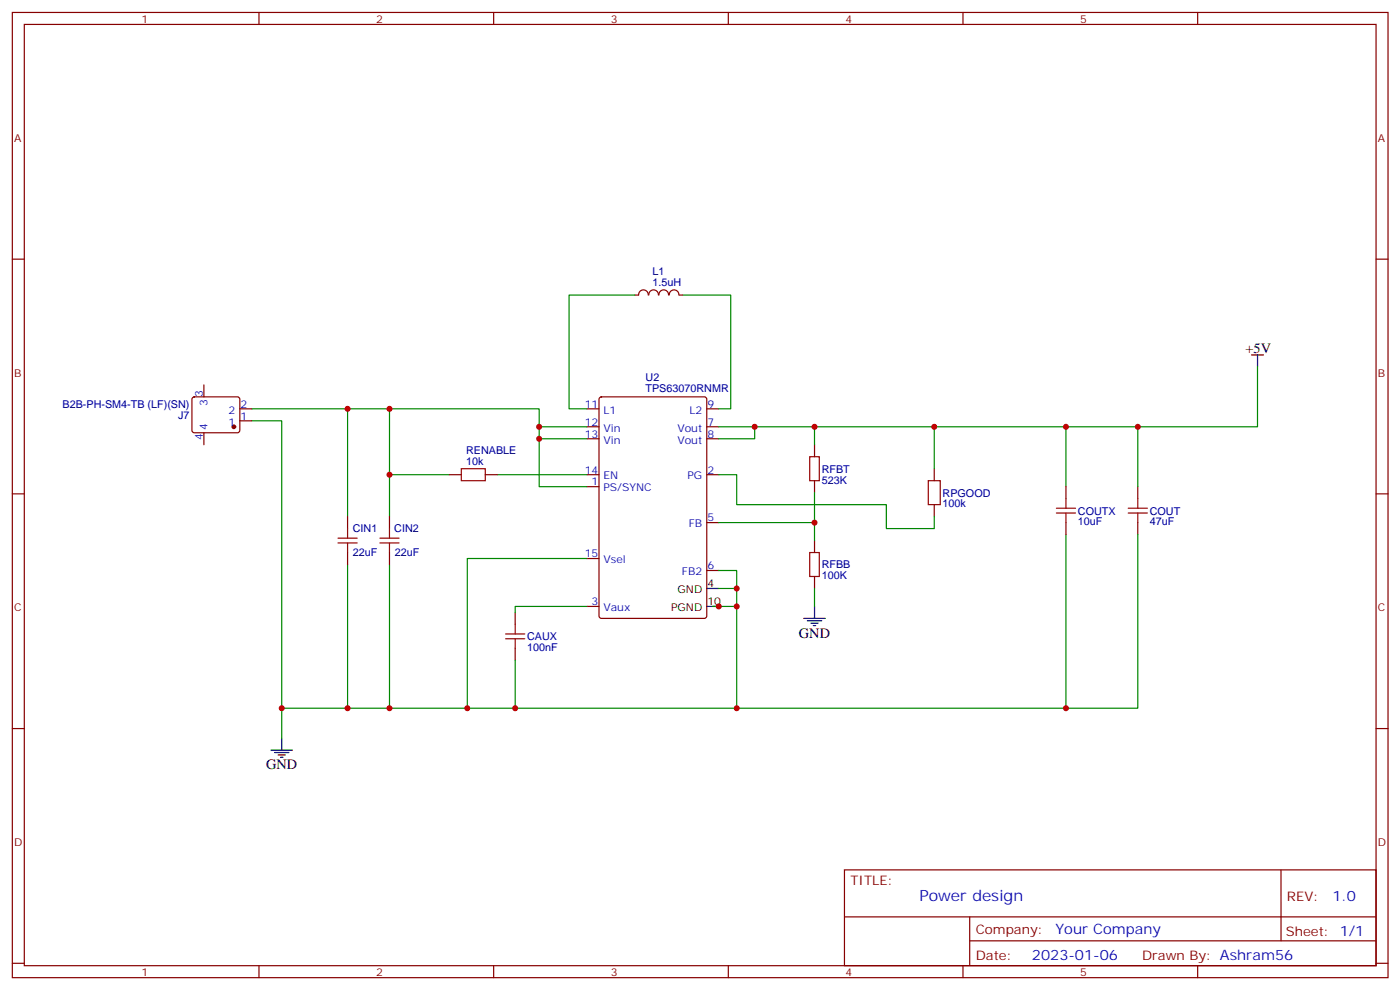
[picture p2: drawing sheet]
<svg xmlns="http://www.w3.org/2000/svg" width="413mm" height="292mm" viewBox="0 0 413 292" stroke-linecap="round" stroke-linejoin="round" font-family="sans-serif">
<g fill="none" stroke="#870000" stroke-width=".35">
<path d="M3.6 3.7h405.4v284.3h-405.4zM7.2 7.2h398.2v277.3h-398.2zM76.3 3.7v3.5M145.5 3.7v3.5M214.6 3.7v3.5M283.7 3.7v3.5M352.9 3.7v3.5M3.6 76.3h3.6M405.4 76.3h3.6M187.1 86.9h1M188.2 86.9a1.41 1.41 0 0 1 1.4-1.5 1.41 1.41 0 0 1 1.4 1.5M191.2 86.9a1.41 1.41 0 0 1 1.4-1.5 1.41 1.41 0 0 1 1.4 1.5"/>
<path d="M194.2 86.9a1.41 1.41 0 0 1 1.4-1.5 1.41 1.41 0 0 1 1.4 1.5M197.2 86.9a1.41 1.41 0 0 1 1.4-1.5 1.41 1.41 0 0 1 1.4 1.5M200.1 86.9h1.1M56.8 117.1l.5-.2h12.7l.5 .2 .2 .5-.1 9.5-.6 .4-13-.1-.4-.6v-9.2zM60.1 113.4v3.5M176.7 117.1l.5-.2h30.3l.7 .4v64.2l-.4 .6-30.6 .1-.6-.5-.1-64.1zM60.1 127.5v3.5M70.7 120.4h3.5M70.7 124h3.5M132.4 139.8h3.5M143 139.8h3.5M173 139.8h3.5"/>
<path d="M173 125.7h3.5M173 129.3h3.5M173 120.4h3.5M208.2 139.8h3.6M208.2 125.7h3.6M208.2 129.3h3.6M208.2 120.4h3.6M240 131v3.5M275.3 138.1v3.5M3.6 145.5h3.6M102.4 152.2v3.5M114.8 152.2v3.5"/>
<path d="M173 143.4h3.5M208.2 154h3.6M240 141.6v3.5M240 159.2v3.6M275.3 148.7v3.5M314.1 143.4v3.5M314.1 154v3.5M335.2 143.4v3.5M335.2 154v3.5M405.4 145.5h3.6M102.4 162.8v3.5M114.8 162.8v3.5"/>
<path d="M173 178.6h3.5M173 164.5h3.5M208.2 168.1h3.6M240 169.8v3.6M151.8 180.4v3.5M151.8 191v3.5M3.6 214.6h3.6M405.4 214.6h3.6M248.8 256.3h156.6v28.2h-156.6zM377.4 256.3v20.9M248.8 270.1h156.5M285.7 277.2h119.6"/>
<path d="M285.7 270.1v14.1M3.6 283.8h3.6M76.3 284.5v3.5M145.5 284.5v3.5M214.6 284.5v3.5M283.7 284.5v3.5M352.9 284.5v3.5M405.4 283.8h3.6"/>
</g>
<g fill="none" stroke="#000" stroke-width=".35">
<path d="M368.8 104.6h3.5M370.5 104.6v3.5M208.2 173.4h3.6M208.2 178.6h3.6M240 178.6v3.6M236.8 182.2h6.4M237.9 182.9h4.2M238.9 183.6h2.2M239.6 184.3h.7M83 217.5v3.5M79.8 221h6.4M80.9 221.7h4.2"/>
<path d="M82 222.4h2.1M82.7 223.1h.7"/>
</g>
<g fill="none" stroke="#008700" stroke-width=".35">
<path d="M187.1 86.9h-19.4v33.5h5.3M201.2 86.9h14.1v33.5h-3.5M370.5 108.1v17.6h-148.1v3.6h-10.6M74.2 124h8.8v84.6h134.1v-35.2h-5.3M74.2 120.4h40.6v31.8M102.4 120.4v31.8M114.8 120.4h44.1v5.3h14.1M114.8 139.8h17.6M146.5 139.8h26.5M158.9 125.7v3.6h14.1M158.9 129.3v14.1h14.1M211.8 139.8h5.3v8.9h44.1v7h14.1v-3.5"/>
<path d="M211.8 125.7h10.6M240 125.7v5.3M275.3 125.7v12.4M314.1 125.7v17.7M335.2 125.7v17.7M240 145.1v8.9h-28.2M240 154v5.2M314.1 157.5v51.1h-97M335.2 157.5v51.1h-21.1M102.4 166.3v42.3M114.8 166.3v42.3M173 164.5h-35.3v44.1"/>
<path d="M173 178.6h-21.2v1.8M210 178.6h7.1M211.8 168.1h5.3v5.3M240 173.4v5.2M151.8 194.5v14.1M83 208.6v8.9"/>
</g>
<g fill="none" stroke="#a10000" stroke-width=".35">
<path d="M135.9 138.1h7.1v3.5h-7.1zM238.6 134.5h2.8v7.1h-2.8zM99.6 158.5h5.6M99.6 159.9h5.6M102.4 155.7v2.8M102.4 159.9v2.9M111.9 158.5h5.7M111.9 159.9h5.7M114.8 155.7v2.8M114.8 159.9v2.9M273.5 141.6h3.5v7.1h-3.5zM311.3 149.7h5.6"/>
<path d="M311.3 151.1h5.6M314.1 146.9v2.8M314.1 151.1v2.9M332.4 149.7h5.7M332.4 151.1h5.7M335.2 146.9v2.8M335.2 151.1v2.9M238.6 162.8h2.8v7h-2.8zM149 186.8h5.6M149 188.2h5.6M151.8 183.9v2.9M151.8 188.2v2.8"/>
</g>
<circle cx="68.9" cy="125.7" r=".53" fill="#870000" stroke="#870000" stroke-width=".35"/>
<g fill="#c00">
<circle cx="217.1" cy="178.6" r=".88"/>
<circle cx="211.8" cy="178.6" r=".88"/>
<circle cx="137.7" cy="208.6" r=".88"/>
<circle cx="114.8" cy="208.6" r=".88"/>
<circle cx="102.4" cy="208.6" r=".88"/>
<circle cx="102.4" cy="120.4" r=".88"/>
<circle cx="114.8" cy="120.4" r=".88"/>
<circle cx="158.9" cy="125.7" r=".88"/>
<circle cx="114.8" cy="139.8" r=".88"/>
<circle cx="151.8" cy="208.6" r=".88"/>
<circle cx="158.9" cy="129.3" r=".88"/>
<circle cx="222.4" cy="125.7" r=".88"/>
<circle cx="240" cy="125.7" r=".88"/>
<circle cx="240" cy="154" r=".88"/>
<circle cx="217.1" cy="173.4" r=".88"/>
<circle cx="275.3" cy="125.7" r=".88"/>
<circle cx="217.1" cy="208.6" r=".88"/>
<circle cx="314.1" cy="208.6" r=".88"/>
<circle cx="314.1" cy="125.7" r=".88"/>
<circle cx="335.2" cy="125.7" r=".88"/>
<circle cx="83" cy="208.6" r=".88"/>
</g>
<text font-size="4.6" fill="#00f" x="270.9" y="265.3">Power design</text>
<g font-size="4.2">
<text x="367" y="103.9">+5V</text>
<text x="235.4" y="187.8">GND</text>
<text x="78.4" y="226.6">GND</text>
</g>
<g font-size="4.2" fill="#00f">
<text x="392.6" y="265.5">1.0</text>
<text x="311" y="275.1">Your Company</text>
<text x="304.1" y="282.9">2023-01-06</text>
</g>
<g font-size="3.9" fill="#800">
<text x="250.6" y="260.8">TITLE:</text>
<text x="379.2" y="265.5">REV:</text>
<text x="287.5" y="275">Company:</text>
<text x="378.9" y="275.7">Sheet: 1/1</text>
<text x="287.5" y="282.7">Date:</text>
<text x="336.5" y="282.8">Drawn By: Ashram56</text>
</g>
<g font-size="3.2" fill="#800">
<text x="41.7" y="6.7">1</text>
<text x="110.9" y="6.7">2</text>
<text x="180" y="6.7">3</text>
<text x="249.2" y="6.7">4</text>
<text x="318.3" y="6.7">5</text>
<text x="4.2" y="41.8">A</text>
<text x="406" y="41.8">A</text>
<text x="4.2" y="110.9">B</text>
<text x="406" y="110.9">B</text>
<text x="4.2" y="180.1">C</text>
<text x="406" y="180.1">C</text>
<text x="4.2" y="249.2">D</text>
<text x="406" y="249.2">D</text>
<text x="41.7" y="287.5">1</text>
<text x="110.9" y="287.5">2</text>
<text x="180" y="287.5">3</text>
<text x="249.2" y="287.5">4</text>
<text x="318.3" y="287.5">5</text>
</g>
<g font-size="3.2" fill="#000080">
<text x="192.3" y="81.1">L1</text>
<text x="192.3" y="84.3">1.5uH</text>
<text x="190.2" y="112.3">U2</text>
<text x="190.2" y="115.5">TPS63070RNMR</text>
<text x="18.5" y="120.3">B2B-PH-SM4-TB (LF)(SN)</text>
<text x="52.5" y="123.5">J7</text>
<text x="137.3" y="137">10k</text>
<text x="137.3" y="133.8">RENABLE</text>
<text x="242.1" y="142.4">523K</text>
<text x="242.1" y="139.2">RFBT</text>
<text x="277.7" y="149.5">100k</text>
<text x="277.7" y="146.3">RPGOOD</text>
<text x="317.6" y="154.7">10uF</text>
<text x="317.6" y="151.6">COUTX</text>
<text x="338.8" y="154.7">47uF</text>
<text x="338.8" y="151.6">COUT</text>
<text x="104" y="156.9">CIN1</text>
<text x="116.2" y="156.9">CIN2</text>
<text x="103.9" y="163.9">22uF</text>
<text x="116.3" y="163.9">22uF</text>
<text x="242.1" y="167.4">RFBB</text>
<text x="242.1" y="170.6">100K</text>
<text x="155.3" y="191.8">100nF</text>
<text x="155.3" y="188.6">CAUX</text>
</g>
<g font-size="3.2" fill="#00f">
<text x="59.7" y="116.9" transform="rotate(-90 59.7 116.9)">3</text>
<text x="61.1" y="119.6" transform="rotate(-90 61.1 119.6)">3</text>
<text x="67.3" y="125.4">1</text>
<text x="67.3" y="121.8">2</text>
<text x="70.8" y="123.6">1</text>
<text x="70.8" y="120.1">2</text>
<text x="172.3" y="120.1">11</text>
<text x="172.3" y="125.4">12</text>
<text x="177.8" y="121.8">L1</text>
<text x="203.2" y="121.8">L2</text>
<text x="208.4" y="125.4">7</text>
<text x="208.4" y="120.1">9</text>
<text x="59.7" y="129.5" transform="rotate(-90 59.7 129.5)">4</text>
<text x="61.1" y="126.8" transform="rotate(-90 61.1 126.8)">4</text>
<text x="172.3" y="128.9">13</text>
<text x="177.8" y="127.1">Vin</text>
<text x="177.8" y="130.7">Vin</text>
<text x="199.6" y="127.1">Vout</text>
<text x="199.6" y="130.7">Vout</text>
<text x="208.4" y="128.9">8</text>
<text x="172.3" y="139.5">14</text>
<text x="174.3" y="143">1</text>
<text x="177.8" y="141.3">EN</text>
<text x="202.6" y="141.3">PG</text>
<text x="208.4" y="139.5">2</text>
<text x="177.8" y="144.8">PS/SYNC</text>
<text x="202.9" y="155.4">FB</text>
<text x="208.4" y="153.6">5</text>
<text x="172.3" y="164.2">15</text>
<text x="177.8" y="165.9">Vsel</text>
<text x="208.4" y="167.7">6</text>
<text x="200.9" y="169.5">FB2</text>
<text x="174.3" y="178.3">3</text>
<text x="177.8" y="180.1">Vaux</text>
</g>
<g font-size="3.2">
<text x="208.4" y="173">4</text>
<text x="199.7" y="174.8">GND</text>
<text x="208.4" y="178.3">10</text>
<text x="197.7" y="180.1">PGND</text>
</g>
</svg>
